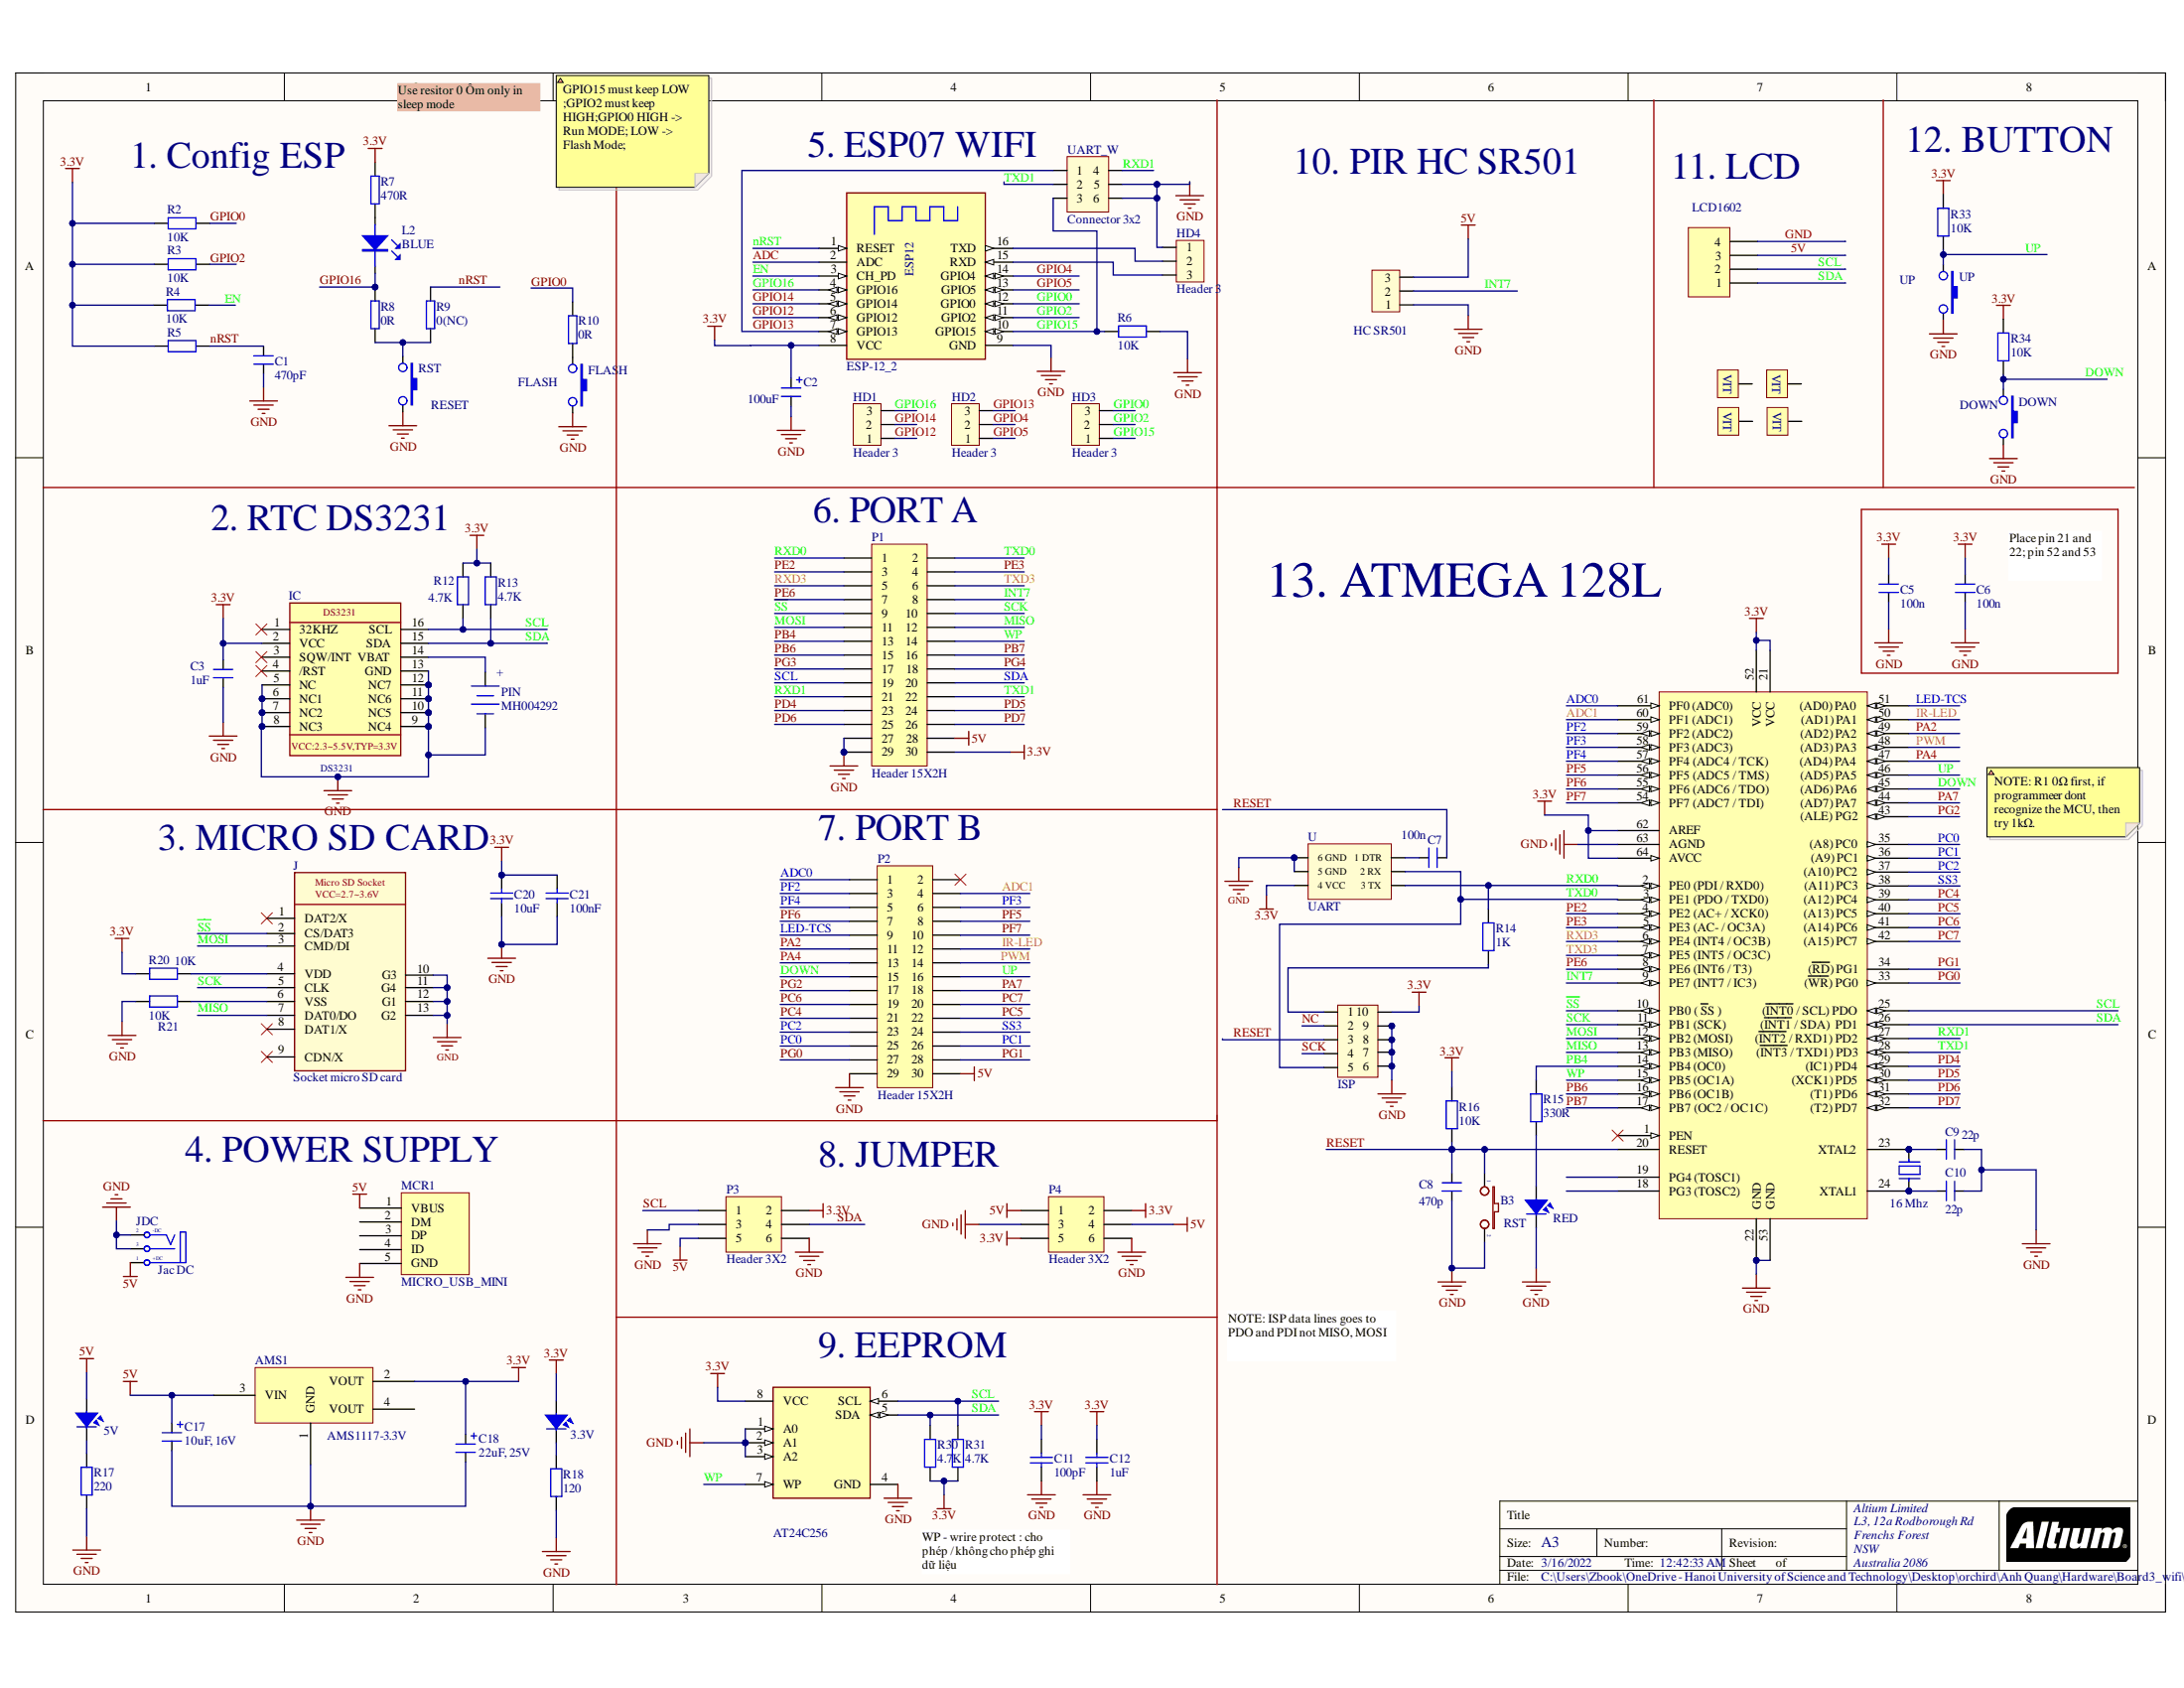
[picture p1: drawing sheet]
# Altium schematic sheet BOARD3_wifi.SchDoc
size A3; Organization: Altium Limited; Address1: L3, 12a Rodborough Rd; Address2: Frenchs Forest; Address3: NSW; Address4: Australia 2086; SheetNumber: 1; SheetTotal: 1

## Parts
(Parts that share a designator on the sheet are numbered #1, #2 ... from top to bottom, then left to right.)
3.3V  LED SMD  [Led 0805Y]  (value not drawn)
5._ESP07_WIFI  ESP-12_2  [ESP-12]
5V  LED SMD  [Led 0805R]  (value not drawn)
?  ISP  [JP5X2]
AMS1  AMS1117-3.3V  [SOT223-4N]
AT24C256  AT24C256C-SSHL-T  [Microchip_8S1_0]  (value not drawn)
C1  470pF  [Cap Ceramic 0805 SMD]
C2  100uF  [SM-CAP-tantalum smd3528]
C3  1uF  [Cap Ceramic 0805 SMD]
C5  100n  [Cap Ceramic 0805 SMD]
C6  100n  [Cap Ceramic 0805 SMD]
C7  100n  [Cap Ceramic 0805 SMD]
C8  470p  [Cap Ceramic 0805 SMD]
C9  22p  [Cap Ceramic 0805 SMD]
C10  22p  [Cap Ceramic 0805 SMD]
C11  100pF  [Tu 0805]
C12  1uF  [Tu 0805]
C17  10uF, 16V  [C_FC_10UF_16V]
C18  22uF, 25V  [C_FC_22UF_25V]
C20  10uF  [Cap Ceramic 0805 SMD]
C21  100nF  [Cap Ceramic 0805 SMD]
DOWN  DOWN  [SW2_SMD 3x6x2.5]
FLASH  FLASH  [SW2_SMD 3x6x2.5]
HD1  Header 3  [Header_3]
HD2  Header 3  [Header_3]
HD3  Header 3  [Header_3]
HD4  Header 3  [Header_3]
Header_4  Header 4  [JP4 F-lcd]  (value not drawn)
IC  DS3231  [SOIC-16]  (value not drawn)
J  Socket micro SD card  [microSD™ Card_TF]
JDC  Jac DC  [DC-IN]
L2  BLUE  [Led 0805BL]
MCR1  MICRO_USB_MINI  [MICRO_USB_SMD_MODIFY]
MCU  13. ATMEGA 128L  [Atmega 128L]
P1  Header 15X2H  [HED15X2H]
P2  Header 15X2H  [HED15X2H]
P3  Header 3X2  [JP3x2]
P4  Header 3X2  [JP3x2]
PIN  MH004292  [DE PINCR1220]
PIR  JP3  [CON3 - HCSR501]  (value not drawn)
R2  10K  [Res 0805 SMD]
R3  10K  [Res 0805 SMD]
R4  10K  [Res 0805 SMD]
R5  10K  [Res 0805 SMD]  (value not drawn)
R6  10K  [Res 0805 SMD]
R7  470R  [Res 0805 SMD]
R8  0R  [Res 0805 SMD]
R9  0(NC)  [Res 0805 SMD]
R10  0R  [Res 0805 SMD]
R12  4.7K  [Res 0805 SMD]
R13  4.7K  [Res 0805 SMD]
R14  1K  [Res 0805 SMD]
R15  330R  [Res 0805 SMD]
R16  10K  [Res 0805 SMD]
R17  220  [Res 0805 SMD]
R18  120  [Res 0805 SMD]
R20  10K  [Res 0805 SMD]
R21  10K  [Res 0805 SMD]
R30  4.7K  [Res 0805 SMD]
R31  4.7K  [Res 0805 SMD]
R33  10K  [Res 0805 SMD]
R34  10K  [Res 0805 SMD]
RED  LED SMD  [Led 0805R]  (value not drawn)
RST#1  RESET  [SW2_SMD 3x6x2.5]
RST#2  B3  [SW2_SMD 3x6x2.5]
U  UART  [JP3x2]
UART_W  Connector 3x2  [HDR2X3]
UP  UP  [SW2_SMD 3x6x2.5]
VIT2  1  [Screw 3 small]  (value not drawn)
VIT3  1  [Screw 3 small]  (value not drawn)
VIT5  1  [Screw 3 small]  (value not drawn)
VIT6  1  [Screw 3 small]  (value not drawn)
X1  16 Mhz  [XT2]

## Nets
3.3V: 3.3V.1 5._ESP07_WIFI.8(VCC) ?.10 AMS1.2(VOUT) AT24C256.8(VCC) C2.1 C3.2 C5.1 C6.1 C11.2 C12.2 C18.1 C20.2 C21.2 IC.2(VCC) MCU.21(VCC) MCU.52(VCC) MCU.62(AREF) MCU.64(AVCC) P1.30 P3.2 P4.2 P4.5 R2.1 R3.1 R4.1 R5.1 R7.2 R12.2 R13.2 R16.2 R20.1 R30.2 R31.2 R33.2 R34.2 U.4(4_VCC)
5V: 5V.1 AMS1.3(VIN) C17.1 Header_4.3 JDC.1(T) MCR1.1(VBUS) P1.28 P2.30 P3.5 P4.1 P4.4 PIR.3
GND: 5._ESP07_WIFI.9(GND) ?.6 ?.7 ?.8 ?.9 AMS1.1(GND) AT24C256.1(A0) AT24C256.2(A1) AT24C256.3(A2) AT24C256.4(GND) C1.1 C2.2 C3.1 C5.2 C6.2 C8.1 C9.2 C10.2 C11.1 C12.1 C17.2 C18.2 C20.1 C21.1 DOWN.2 FLASH.2 HD4.1 Header_4.4 IC.5(NC) IC.6(NC1) IC.7(NC2) IC.8(NC3) IC.9(NC4) IC.10(NC5) IC.11(NC6) IC.12(NC7) IC.13(GND) J.10(G3) J.11(G4) J.12(G1) J.13(G2) JDC.2(TN) JDC.3(S) MCR1.5(GND) MCU.22(GND) MCU.53(GND) MCU.63(AGND) P1.27 P1.29 P2.29 P3.3 P3.6 P4.3 P4.6 PIN.2(-) PIR.1 R6.1 R17.1 R18.1 R21.1 RED.2 RST#1.2 RST#2.2 U.5(5_GND) U.6(6_GND) UART_W.5 UART_W.6 UP.2
ADC: 5._ESP07_WIFI.2(ADC)
ADC0: MCU.61(PF0_(ADC0)) P2.1
ADC1: MCU.60(PF1_(ADC1)) P2.4
DOWN: DOWN.1 MCU.45((AD6)_PA6) P2.15 R34.1
EN: 5._ESP07_WIFI.3(CH_PD) R4.2
GPIO0: 5._ESP07_WIFI.12(GPIO0) HD3.3 R2.2 R10.2
GPIO2: 5._ESP07_WIFI.11(GPIO2) HD3.2 R3.2
GPIO4: 5._ESP07_WIFI.14(GPIO4) HD2.2
GPIO5: 5._ESP07_WIFI.13(GPIO5) HD2.1
GPIO12: 5._ESP07_WIFI.6(GPIO12) HD1.1
GPIO13: 5._ESP07_WIFI.7(GPIO13) HD2.3 UART_W.1
GPIO14: 5._ESP07_WIFI.5(GPIO14) HD1.2
GPIO15: 5._ESP07_WIFI.10(GPIO15) HD3.1 R6.2 UART_W.3
GPIO16: 5._ESP07_WIFI.4(GPIO16) HD1.3 L2.2(K) R8.2
INT7: MCU.9(PE7_(INT7_/_IC3)) P1.8 PIR.2
IR-LED: MCU.50((AD1)_PA1) P2.12
LED-TCS: MCU.51((AD0)_PA0) P2.9
MISO: J.7(DAT0/DO) MCU.13(PB3_(MISO)) P1.12
MOSI: J.3(CMD/DI) MCU.12(PB2_(MOSI)) P1.11
NC: ?.2
nRST: 5._ESP07_WIFI.1(RESET) C1.2 R5.2 R9.2
PA2: MCU.49((AD2)_PA2) P2.11
PA4: MCU.47((AD4)_PA4) P2.13
PA7: MCU.44((AD7)_PA7) P2.18
PB4: MCU.14(PB4_(OC0)) P1.13 R15.1
PB6: MCU.16(PB6_(OC1B)) P1.15
PB7: MCU.17(PB7_(OC2_/_OC1C)) P1.16
PC0: MCU.35((A8)_PC0) P2.25
PC1: MCU.36((A9)_PC1) P2.26
PC2: MCU.37((A10)_PC2) P2.23
PC4: MCU.39((A12)_PC4) P2.21
PC5: MCU.40((A13)_PC5) P2.22
PC6: MCU.41((A14)_PC6) P2.19
PC7: MCU.42((A15)_PC7) P2.20
PD4: MCU.29((IC1)_PD4) P1.23
PD5: MCU.30((XCK1)_PD5) P1.24
PD6: MCU.31((T1)_PD6) P1.25
PD7: MCU.32((T2)_PD7) P1.26
PE2: MCU.4(PE2_(AC+_/_XCK0)) P1.3
PE3: MCU.5(PE3_(AC-_/_OC3A)) P1.4
PE6: MCU.8(PE6_(INT6_/_T3)) P1.7
PF2: MCU.59(PF2_(ADC2)) P2.3
PF3: MCU.58(PF3_(ADC3)) P2.6
PF4: MCU.57(PF4_(ADC4_/_TCK)) P2.5
PF5: MCU.56(PF5_(ADC5_/_TMS)) P2.8
PF6: MCU.55(PF6_(ADC6_/_TDO)) P2.7
PF7: MCU.54(PF7_(ADC7_/_TDI)) P2.10
PG0: MCU.33((~{WR})_PG0) P2.27
PG1: MCU.34((~{RD})_PG1) P2.28
PG2: MCU.43((ALE)_PG2) P2.17
PG3: P1.17
PG4: P1.18
PWM: MCU.48((AD3)_PA3) P2.14
RESET: ?.3 C7.2 C8.2 MCU.20(~{RESET}) R16.1 RST#2.1
RXD0: MCU.2(PE0_(PDI_/_RXD0)) P1.1 R14.2 U.3(3_TX)
RXD1: MCU.27((~{INT2}_/_RXD1)_PD2) P1.21 UART_W.4
RXD3: MCU.6(PE4_(INT4_/_OC3B)) P1.5
~{SS}: J.2(CS/DAT3) MCU.10(PB0_(~{_S}S_)) P1.9
SCK: ?.4 J.5(CLK) MCU.11(PB1_(SCK)) P1.10
SCL: AT24C256.6(SCL) Header_4.2 IC.16(SCL) MCU.25((~{INT0}_/_SCL)_PDO) P1.19 P3.1 R12.1 R31.1
SDA: AT24C256.5(SDA) Header_4.1 IC.15(SDA) MCU.26((~{INT1}_/_SDA)__PD1) P1.20 P3.4 R13.1 R30.1
SS3: MCU.38((A11)_PC3) P2.24
TXD0: ?.5 MCU.3(PE1_(PDO_/_TXD0)) P1.2 U.2(2_RX)
TXD1: MCU.28((~{INT3}_/_TXD1)_PD3) P1.22 UART_W.2
TXD3: MCU.7(PE5_(INT5_/_OC3C)) P1.6
UP: MCU.46((AD5)_PA5) P2.16 R33.1 UP.1
WP: AT24C256.7(WP) MCU.15(PB5_(OC1A)) P1.14
Net3.3V_2: 3.3V.2 R18.2
Net5._ESP07_WIFI_15: 5._ESP07_WIFI.15(RXD) HD4.3
Net5._ESP07_WIFI_16: 5._ESP07_WIFI.16(TXD) HD4.2
Net5V_2: 5V.2 R17.2
Net?_1: ?.1 R14.1
NetC7_1: C7.1 U.1(1_DTR)
NetC9_1: C9.1 MCU.23(XTAL2) X1.2
NetC10_1: C10.1 MCU.24(XTAL1) X1.1
NetFLASH_1: FLASH.1 R10.1
NetIC_14: IC.14(VBAT) PIN.1(+)
NetJ_4: J.4(VDD) R20.2
NetJ_6: J.6(VSS) R21.2
NetL2_1: L2.1(A) R7.1
NetR8_1: R8.1 R9.1 RST#1.1
NetR15_2: R15.2 RED.1

Not connected (* = marked no-connect by the designer): AMS1 4(VOUT); IC 1(32KHZ) 3(SQW/INT) 4(/RST); J 1(DAT2/X)* 8(DAT1/X)* 9(CDN/X)*; MCR1 2(DM) 3(DP) 4(ID); MCU 1(~{PEN})* 18(PG3_(TOSC2)) 19(PG4_(TOSC1)); P2 2*; VIT2 VIT1(1); VIT3 VIT1(1); VIT5 VIT1(1); VIT6 VIT1(1)

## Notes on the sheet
- Use resitor 0 Ôm only in
  sleep mode
- (near R7) 1. Config ESP
- GPIO15 must keep LOW ;GPIO2 must keep HIGH;GPIO0 HIGH -> Run MODE; LOW -> Flash Mode;
- 10. PIR HC SR501
- (near Header_4) 11. LCD
- (near R33) 12. BUTTON
- (near Header_4) LCD1602
- (near PIR) HC SR501
- (near P1) 6. PORT A
- 2. RTC DS3231
- (near C6) Place pin 21 and 22; pin 52 and 53
- (near PIN) +
- 3. MICRO SD CARD
- (near P2) 7. PORT B
- NOTE: R1 0Ω first, if programmeer dont recognize the MCU, then try 1kΩ.
- (near MCR1) 4. POWER SUPPLY
- 8. JUMPER
- (near AT24C256) 9. EEPROM
- NOTE: ISP data lines goes to PDO and PDI not MISO, MOSI
- WP - wrire protect : cho phép / không cho phép ghi dữ liệu
